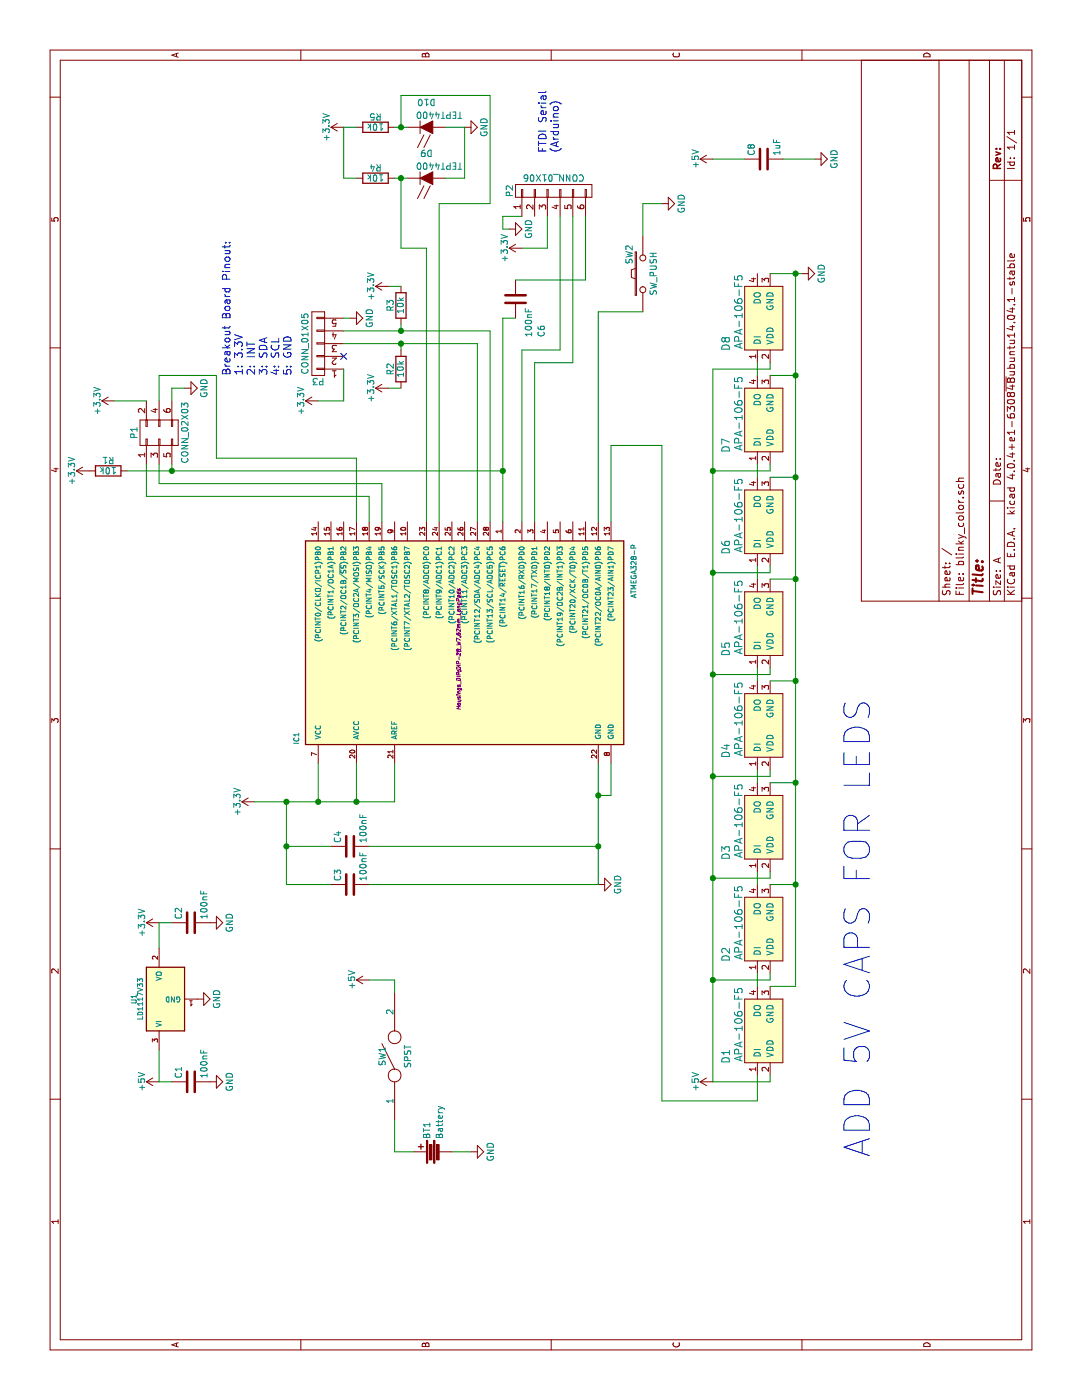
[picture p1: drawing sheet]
EESchema Schematic File Version 2
LIBS:power
LIBS:device
LIBS:transistors
LIBS:conn
LIBS:linear
LIBS:regul
LIBS:74xx
LIBS:cmos4000
LIBS:adc-dac
LIBS:memory
LIBS:xilinx
LIBS:special
LIBS:microcontrollers
LIBS:dsp
LIBS:microchip
LIBS:analog_switches
LIBS:motorola
LIBS:texas
LIBS:intel
LIBS:audio
LIBS:interface
LIBS:digital-audio
LIBS:philips
LIBS:display
LIBS:cypress
LIBS:siliconi
LIBS:opto
LIBS:atmel
LIBS:contrib
LIBS:valves
LIBS:blinky_color-cache
EELAYER 25 0
EELAYER END
$Descr A 11000 8500
encoding utf-8
Sheet 1 1
Title ""
Date ""
Rev ""
Comp ""
Comment1 ""
Comment2 ""
Comment3 ""
Comment4 ""
$EndDescr
$Comp
L ATMEGA328-P IC1
U 1 1
P 5900 3600
F 0 "IC1" H 5150 4850 40  0000 L BNN
F 1 "ATMEGA328-P" H 6300 2200 40  0000 L BNN
F 2 "Housings_DIP:DIP-28_W7.62mm_LongPads" H 5900 3600 30  0000 C CIN
F 3 "" H 5900 3600 60  0000 C CNN
F 4 "ED3050-5-ND" H 5900 3600 60  0001 C CNN "CatNo"
	1    5900 3600
	1    0    0    -1  
$EndComp
$Comp
L APA-106-F5 D1
U 1 1
P 2550 5950
F 0 "D1" H 2700 6200 60  0000 C CNN
F 1 "APA-106-F5" H 2950 6100 60  0000 C CNN
F 2 "Connect:bornier4" H 2550 5950 60  0001 C CNN
F 3 "" H 2550 5950 60  0000 C CNN
F 4 "COM-12986 (pk5)" H 2550 5950 60  0001 C CNN "CatNo"
	1    2550 5950
	1    0    0    -1  
$EndComp
$Comp
L APA-106-F5 D2
U 1 1
P 3350 5950
F 0 "D2" H 3500 6200 60  0000 C CNN
F 1 "APA-106-F5" H 3750 6100 60  0000 C CNN
F 2 "Connect:bornier4" H 3350 5950 60  0001 C CNN
F 3 "" H 3350 5950 60  0000 C CNN
F 4 "COM-12986 (pk5)" H 3350 5950 60  0001 C CNN "CatNo"
	1    3350 5950
	1    0    0    -1  
$EndComp
$Comp
L APA-106-F5 D3
U 1 1
P 4150 5950
F 0 "D3" H 4300 6200 60  0000 C CNN
F 1 "APA-106-F5" H 4550 6100 60  0000 C CNN
F 2 "Connect:bornier4" H 4150 5950 60  0001 C CNN
F 3 "" H 4150 5950 60  0000 C CNN
F 4 "COM-12986 (pk5)" H 4150 5950 60  0001 C CNN "CatNo"
	1    4150 5950
	1    0    0    -1  
$EndComp
$Comp
L APA-106-F5 D4
U 1 1
P 4950 5950
F 0 "D4" H 5100 6200 60  0000 C CNN
F 1 "APA-106-F5" H 5350 6100 60  0000 C CNN
F 2 "Connect:bornier4" H 4950 5950 60  0001 C CNN
F 3 "" H 4950 5950 60  0000 C CNN
F 4 "COM-12986 (pk5)" H 4950 5950 60  0001 C CNN "CatNo"
	1    4950 5950
	1    0    0    -1  
$EndComp
$Comp
L APA-106-F5 D5
U 1 1
P 5750 5950
F 0 "D5" H 5900 6200 60  0000 C CNN
F 1 "APA-106-F5" H 6150 6100 60  0000 C CNN
F 2 "Connect:bornier4" H 5750 5950 60  0001 C CNN
F 3 "" H 5750 5950 60  0000 C CNN
F 4 "COM-12986 (pk5)" H 5750 5950 60  0001 C CNN "CatNo"
	1    5750 5950
	1    0    0    -1  
$EndComp
$Comp
L APA-106-F5 D6
U 1 1
P 6550 5950
F 0 "D6" H 6700 6200 60  0000 C CNN
F 1 "APA-106-F5" H 6950 6100 60  0000 C CNN
F 2 "Connect:bornier4" H 6550 5950 60  0001 C CNN
F 3 "" H 6550 5950 60  0000 C CNN
F 4 "COM-12986 (pk5)" H 6550 5950 60  0001 C CNN "CatNo"
	1    6550 5950
	1    0    0    -1  
$EndComp
$Comp
L APA-106-F5 D7
U 1 1
P 7350 5950
F 0 "D7" H 7500 6200 60  0000 C CNN
F 1 "APA-106-F5" H 7750 6100 60  0000 C CNN
F 2 "Connect:bornier4" H 7350 5950 60  0001 C CNN
F 3 "" H 7350 5950 60  0000 C CNN
F 4 "COM-12986 (pk5)" H 7350 5950 60  0001 C CNN "CatNo"
	1    7350 5950
	1    0    0    -1  
$EndComp
$Comp
L APA-106-F5 D8
U 1 1
P 8150 5950
F 0 "D8" H 8300 6200 60  0000 C CNN
F 1 "APA-106-F5" H 8550 6100 60  0000 C CNN
F 2 "Connect:bornier4" H 8150 5950 60  0001 C CNN
F 3 "" H 8150 5950 60  0000 C CNN
F 4 "COM-12986 (pk5)" H 8150 5950 60  0001 C CNN "CatNo"
	1    8150 5950
	1    0    0    -1  
$EndComp
$Comp
L R R2
U 1 1
P 8100 3150
F 0 "R2" V 8180 3150 50  0000 C CNN
F 1 "10k" V 8100 3150 50  0000 C CNN
F 2 "Resistors_ThroughHole:Resistor_Horizontal_RM10mm" V 8030 3150 30  0001 C CNN
F 3 "" H 8100 3150 30  0000 C CNN
	1    8100 3150
	0    1    -1   0   
$EndComp
$Comp
L R R3
U 1 1
P 8600 3150
F 0 "R3" V 8680 3150 50  0000 C CNN
F 1 "10k" V 8600 3150 50  0000 C CNN
F 2 "Resistors_ThroughHole:Resistor_Horizontal_RM10mm" V 8530 3150 30  0001 C CNN
F 3 "" H 8600 3150 30  0000 C CNN
	1    8600 3150
	0    1    -1   0   
$EndComp
$Comp
L +3.3V #PWR01
U 1 1
P 4700 2000
F 0 "#PWR01" H 4700 1850 50  0001 C CNN
F 1 "+3.3V" H 4700 2140 50  0000 C CNN
F 2 "" H 4700 2000 60  0000 C CNN
F 3 "" H 4700 2000 60  0000 C CNN
	1    4700 2000
	1    0    0    -1  
$EndComp
$Comp
L C C4
U 1 1
P 4350 2750
F 0 "C4" H 4375 2850 50  0000 L CNN
F 1 "100nF" H 4375 2650 50  0000 L CNN
F 2 "Capacitors_ThroughHole:C_Rect_L7_W2_P5" H 4388 2600 30  0001 C CNN
F 3 "" H 4350 2750 60  0000 C CNN
F 4 "BC2665CT-ND" H 4350 2750 60  0001 C CNN "CatNo"
	1    4350 2750
	1    0    0    -1  
$EndComp
$Comp
L C C3
U 1 1
P 4050 2750
F 0 "C3" H 4075 2850 50  0000 L CNN
F 1 "100nF" H 4075 2650 50  0000 L CNN
F 2 "Capacitors_ThroughHole:C_Rect_L7_W2_P5" H 4088 2600 30  0001 C CNN
F 3 "" H 4050 2750 60  0000 C CNN
F 4 "BC2665CT-ND" H 4050 2750 60  0001 C CNN "CatNo"
	1    4050 2750
	1    0    0    -1  
$EndComp
$Comp
L GND #PWR02
U 1 1
P 4050 4700
F 0 "#PWR02" H 4050 4450 50  0001 C CNN
F 1 "GND" H 4050 4550 50  0000 C CNN
F 2 "" H 4050 4700 60  0000 C CNN
F 3 "" H 4050 4700 60  0000 C CNN
	1    4050 4700
	1    0    0    -1  
$EndComp
$Comp
L CONN_02X03 P1
U 1 1
P 7600 1250
F 0 "P1" H 7600 1450 50  0000 C CNN
F 1 "CONN_02X03" H 7600 1050 50  0000 C CNN
F 2 "Pin_Headers:Pin_Header_Straight_2x03" H 7600 50  60  0001 C CNN
F 3 "" H 7600 50  60  0000 C CNN
F 4 "609-2845-ND" H 7600 1250 60  0001 C CNN "CatNo"
	1    7600 1250
	1    0    0    -1  
$EndComp
$Comp
L R R1
U 1 1
P 7300 850
F 0 "R1" V 7380 850 50  0000 C CNN
F 1 "10k" V 7300 850 50  0000 C CNN
F 2 "Resistors_ThroughHole:Resistor_Horizontal_RM10mm" V 7230 850 30  0001 C CNN
F 3 "" H 7300 850 30  0000 C CNN
	1    7300 850 
	1    0    0    -1  
$EndComp
$Comp
L +3.3V #PWR03
U 1 1
P 7300 700
F 0 "#PWR03" H 7300 550 50  0001 C CNN
F 1 "+3.3V" H 7300 840 50  0000 C CNN
F 2 "" H 7300 700 60  0000 C CNN
F 3 "" H 7300 700 60  0000 C CNN
	1    7300 700 
	1    0    0    -1  
$EndComp
$Comp
L +3.3V #PWR04
U 1 1
P 7850 900
F 0 "#PWR04" H 7850 750 50  0001 C CNN
F 1 "+3.3V" H 7850 1040 50  0000 C CNN
F 2 "" H 7850 900 60  0000 C CNN
F 3 "" H 7850 900 60  0000 C CNN
	1    7850 900 
	1    0    0    -1  
$EndComp
$Comp
L GND #PWR05
U 1 1
P 7950 1450
F 0 "#PWR05" H 7950 1200 50  0001 C CNN
F 1 "GND" H 7950 1300 50  0000 C CNN
F 2 "" H 7950 1450 60  0000 C CNN
F 3 "" H 7950 1450 60  0000 C CNN
	1    7950 1450
	1    0    0    -1  
$EndComp
$Comp
L TEPT4400 D9
U 1 1
P 9600 3350
F 0 "D9" H 9600 3550 50  0000 C CNN
F 1 "TEPT4400" H 9700 3450 50  0000 C CNN
F 2 "Diodes_ThroughHole:Diode_P600_Vertical_AnodeUp" H 9600 3350 60  0001 C CNN
F 3 "" H 9600 3350 60  0000 C CNN
F 4 "751-1057-ND" H 9600 3350 60  0001 C CNN "CatNo"
	1    9600 3350
	0    1    1    0   
$EndComp
$Comp
L TEPT4400 D10
U 1 1
P 10000 3350
F 0 "D10" H 10000 3550 50  0000 C CNN
F 1 "TEPT4400" H 10100 3450 50  0000 C CNN
F 2 "Diodes_ThroughHole:Diode_P600_Vertical_AnodeUp" H 10000 3350 60  0001 C CNN
F 3 "" H 10000 3350 60  0000 C CNN
F 4 "751-1057-ND" H 10000 3350 60  0001 C CNN "CatNo"
	1    10000 3350
	0    1    1    0   
$EndComp
$Comp
L R R5
U 1 1
P 10000 2950
F 0 "R5" V 10080 2950 50  0000 C CNN
F 1 "10k" V 10000 2950 50  0000 C CNN
F 2 "Resistors_ThroughHole:Resistor_Horizontal_RM10mm" V 9930 2950 30  0001 C CNN
F 3 "" H 10000 2950 30  0000 C CNN
	1    10000 2950
	1    0    0    -1  
$EndComp
$Comp
L R R4
U 1 1
P 9600 2950
F 0 "R4" V 9680 2950 50  0000 C CNN
F 1 "10k" V 9600 2950 50  0000 C CNN
F 2 "Resistors_ThroughHole:Resistor_Horizontal_RM10mm" V 9530 2950 30  0001 C CNN
F 3 "" H 9600 2950 30  0000 C CNN
	1    9600 2950
	1    0    0    -1  
$EndComp
$Comp
L +3.3V #PWR06
U 1 1
P 10000 2700
F 0 "#PWR06" H 10000 2550 50  0001 C CNN
F 1 "+3.3V" H 10000 2840 50  0000 C CNN
F 2 "" H 10000 2700 60  0000 C CNN
F 3 "" H 10000 2700 60  0000 C CNN
	1    10000 2700
	1    0    0    -1  
$EndComp
$Comp
L SW_PUSH SW2
U 1 1
P 8850 5050
F 0 "SW2" H 9000 5160 50  0000 C CNN
F 1 "SW_PUSH" H 8850 4970 50  0000 C CNN
F 2 "Buttons_Switches_ThroughHole:SW_PUSH-12mm" H 8850 5050 60  0001 C CNN
F 3 "" H 8850 5050 60  0000 C CNN
F 4 "CKN9140-ND" H 8850 5050 60  0001 C CNN "CatNo"
	1    8850 5050
	1    0    0    -1  
$EndComp
$Comp
L GND #PWR07
U 1 1
P 9400 5200
F 0 "#PWR07" H 9400 4950 50  0001 C CNN
F 1 "GND" H 9400 5050 50  0000 C CNN
F 2 "" H 9400 5200 60  0000 C CNN
F 3 "" H 9400 5200 60  0000 C CNN
	1    9400 5200
	1    0    0    -1  
$EndComp
$Comp
L +5V #PWR08
U 1 1
P 2500 5600
F 0 "#PWR08" H 2500 5450 50  0001 C CNN
F 1 "+5V" H 2500 5740 50  0000 C CNN
F 2 "" H 2500 5600 60  0000 C CNN
F 3 "" H 2500 5600 60  0000 C CNN
	1    2500 5600
	1    0    0    -1  
$EndComp
$Comp
L Battery BT1
U 1 1
P 1950 3400
F 0 "BT1" H 2050 3450 50  0000 L CNN
F 1 "Battery" H 2050 3350 50  0000 L CNN
F 2 "mod:AAA_batterypack" V 1950 3440 60  0001 C CNN
F 3 "" V 1950 3440 60  0000 C CNN
F 4 "BC3AAAPC-ND" H 1950 3400 60  0001 C CNN "CatNo"
	1    1950 3400
	1    0    0    -1  
$EndComp
$Comp
L SPST SW1
U 1 1
P 2700 3100
F 0 "SW1" H 2700 3200 50  0000 C CNN
F 1 "SPST" H 2700 3000 50  0000 C CNN
F 2 "Buttons_Switches_ThroughHole:SW_Micro_SPST" H 2700 3100 60  0001 C CNN
F 3 "" H 2700 3100 60  0000 C CNN
F 4 "CKN10397-ND" H 2700 3100 60  0001 C CNN "CatNo"
	1    2700 3100
	1    0    0    -1  
$EndComp
$Comp
L GND #PWR09
U 1 1
P 1950 3700
F 0 "#PWR09" H 1950 3450 50  0001 C CNN
F 1 "GND" H 1950 3550 50  0000 C CNN
F 2 "" H 1950 3700 60  0000 C CNN
F 3 "" H 1950 3700 60  0000 C CNN
	1    1950 3700
	1    0    0    -1  
$EndComp
$Comp
L LD1117S33TR U1
U 1 1
P 3150 1300
F 0 "U1" H 3150 1550 40  0000 C CNN
F 1 "LD1117V33" H 3150 1500 40  0000 C CNN
F 2 "TO_SOT_Packages_THT:TO-220_Neutral123_Vertical" H 3150 1400 40  0001 C CNN
F 3 "" H 3150 1300 60  0000 C CNN
F 4 "497-1491-5-ND" H 3150 1300 60  0001 C CNN "CatNo"
	1    3150 1300
	1    0    0    -1  
$EndComp
$Comp
L C C2
U 1 1
P 3750 1500
F 0 "C2" H 3775 1600 50  0000 L CNN
F 1 "100nF" H 3775 1400 50  0000 L CNN
F 2 "Capacitors_ThroughHole:C_Rect_L7_W2_P5" H 3788 1350 30  0001 C CNN
F 3 "" H 3750 1500 60  0000 C CNN
F 4 "445-8592-ND" H 3750 1500 60  0001 C CNN "CatNo"
	1    3750 1500
	1    0    0    -1  
$EndComp
$Comp
L C C1
U 1 1
P 2500 1500
F 0 "C1" H 2525 1600 50  0000 L CNN
F 1 "100nF" H 2525 1400 50  0000 L CNN
F 2 "Capacitors_ThroughHole:C_Rect_L7_W2_P5" H 2538 1350 30  0001 C CNN
F 3 "" H 2500 1500 60  0000 C CNN
F 4 "BC2665CT-ND" H 2500 1500 60  0001 C CNN "CatNo"
	1    2500 1500
	1    0    0    -1  
$EndComp
$Comp
L GND #PWR010
U 1 1
P 2500 1650
F 0 "#PWR010" H 2500 1400 50  0001 C CNN
F 1 "GND" H 2500 1500 50  0000 C CNN
F 2 "" H 2500 1650 60  0000 C CNN
F 3 "" H 2500 1650 60  0000 C CNN
	1    2500 1650
	1    0    0    -1  
$EndComp
$Comp
L GND #PWR011
U 1 1
P 3750 1650
F 0 "#PWR011" H 3750 1400 50  0001 C CNN
F 1 "GND" H 3750 1500 50  0000 C CNN
F 2 "" H 3750 1650 60  0000 C CNN
F 3 "" H 3750 1650 60  0000 C CNN
	1    3750 1650
	1    0    0    -1  
$EndComp
$Comp
L GND #PWR012
U 1 1
P 3150 1550
F 0 "#PWR012" H 3150 1300 50  0001 C CNN
F 1 "GND" H 3150 1400 50  0000 C CNN
F 2 "" H 3150 1550 60  0000 C CNN
F 3 "" H 3150 1550 60  0000 C CNN
	1    3150 1550
	1    0    0    -1  
$EndComp
$Comp
L +3.3V #PWR013
U 1 1
P 3750 1250
F 0 "#PWR013" H 3750 1100 50  0001 C CNN
F 1 "+3.3V" H 3750 1390 50  0000 C CNN
F 2 "" H 3750 1250 60  0000 C CNN
F 3 "" H 3750 1250 60  0000 C CNN
	1    3750 1250
	1    0    0    -1  
$EndComp
$Comp
L CONN_01X06 P2
U 1 1
P 9500 4350
F 0 "P2" H 9500 4700 50  0000 C CNN
F 1 "CONN_01X06" V 9600 4350 50  0000 C CNN
F 2 "Pin_Headers:Pin_Header_Straight_1x06" H 9500 4350 60  0001 C CNN
F 3 "" H 9500 4350 60  0000 C CNN
F 4 "S1011EC-06-ND" H 9500 4350 60  0001 C CNN "CatNo"
	1    9500 4350
	1    0    0    -1  
$EndComp
$Comp
L GND #PWR014
U 1 1
P 9200 4000
F 0 "#PWR014" H 9200 3750 50  0001 C CNN
F 1 "GND" H 9200 3850 50  0000 C CNN
F 2 "" H 9200 4000 60  0000 C CNN
F 3 "" H 9200 4000 60  0000 C CNN
	1    9200 4000
	1    0    0    -1  
$EndComp
$Comp
L +3.3V #PWR015
U 1 1
P 9050 4100
F 0 "#PWR015" H 9050 3950 50  0001 C CNN
F 1 "+3.3V" H 9050 4240 50  0000 C CNN
F 2 "" H 9050 4100 60  0000 C CNN
F 3 "" H 9050 4100 60  0000 C CNN
	1    9050 4100
	1    0    0    -1  
$EndComp
Text Notes 9800 4400 0    60   ~ 0
FTDI Serial\n(Arduino)
$Comp
L +5V #PWR016
U 1 1
P 3300 2900
F 0 "#PWR016" H 3300 2750 50  0001 C CNN
F 1 "+5V" H 3300 3040 50  0000 C CNN
F 2 "" H 3300 2900 60  0000 C CNN
F 3 "" H 3300 2900 60  0000 C CNN
	1    3300 2900
	1    0    0    -1  
$EndComp
$Comp
L +5V #PWR017
U 1 1
P 2500 1250
F 0 "#PWR017" H 2500 1100 50  0001 C CNN
F 1 "+5V" H 2500 1390 50  0000 C CNN
F 2 "" H 2500 1250 60  0000 C CNN
F 3 "" H 2500 1250 60  0000 C CNN
	1    2500 1250
	1    0    0    -1  
$EndComp
Text Notes 1900 6850 0    200  ~ 0
ADD 5V CAPS FOR LEDS
$Comp
L C C8
U 1 1
P 9750 6000
F 0 "C8" H 9775 6100 50  0000 L CNN
F 1 "1uF" H 9775 5900 50  0000 L CNN
F 2 "Capacitors_ThroughHole:C_Rect_L7_W2_P5" H 9788 5850 30  0001 C CNN
F 3 "" H 9750 6000 60  0000 C CNN
F 4 "445-8591-ND" H 9750 6000 60  0001 C CNN "CatNo"
	1    9750 6000
	1    0    0    -1  
$EndComp
$Comp
L GND #PWR018
U 1 1
P 9750 6400
F 0 "#PWR018" H 9750 6150 50  0001 C CNN
F 1 "GND" H 9750 6250 50  0000 C CNN
F 2 "" H 9750 6400 60  0000 C CNN
F 3 "" H 9750 6400 60  0000 C CNN
	1    9750 6400
	1    0    0    -1  
$EndComp
$Comp
L +5V #PWR019
U 1 1
P 9750 5600
F 0 "#PWR019" H 9750 5450 50  0001 C CNN
F 1 "+5V" H 9750 5740 50  0000 C CNN
F 2 "" H 9750 5600 60  0000 C CNN
F 3 "" H 9750 5600 60  0000 C CNN
	1    9750 5600
	1    0    0    -1  
$EndComp
$Comp
L GND #PWR020
U 1 1
P 10000 3650
F 0 "#PWR020" H 10000 3400 50  0001 C CNN
F 1 "GND" H 10000 3500 50  0000 C CNN
F 2 "" H 10000 3650 60  0000 C CNN
F 3 "" H 10000 3650 60  0000 C CNN
	1    10000 3650
	1    0    0    -1  
$EndComp
$Comp
L C C6
U 1 1
P 8650 4050
F 0 "C6" V 8850 3750 50  0000 L CNN
F 1 "100nF" V 8750 3750 50  0000 L CNN
F 2 "Capacitors_ThroughHole:C_Rect_L7_W2_P5" H 8688 3900 30  0001 C CNN
F 3 "" H 8650 4050 60  0000 C CNN
F 4 "BC2665CT-ND" H 8650 4050 60  0001 C CNN "CatNo"
	1    8650 4050
	0    1    1    0   
$EndComp
$Comp
L GND #PWR021
U 1 1
P 8850 6300
F 0 "#PWR021" H 8850 6050 50  0001 C CNN
F 1 "GND" H 8850 6150 50  0000 C CNN
F 2 "" H 8850 6300 60  0000 C CNN
F 3 "" H 8850 6300 60  0000 C CNN
	1    8850 6300
	1    0    0    -1  
$EndComp
$Comp
L CONN_01X05 P3
U 1 1
P 8300 2500
F 0 "P3" H 8300 2800 50  0000 C CNN
F 1 "CONN_01X05" V 8400 2500 50  0000 C CNN
F 2 "mod:CONN_01X05" H 8350 1950 50  0001 C CNN
F 3 "" H 8300 2500 50  0000 C CNN
	1    8300 2500
	0    -1   -1   0   
$EndComp
$Comp
L GND #PWR022
U 1 1
P 8500 2750
F 0 "#PWR022" H 8500 2500 50  0001 C CNN
F 1 "GND" H 8500 2600 50  0000 C CNN
F 2 "" H 8500 2750 50  0000 C CNN
F 3 "" H 8500 2750 50  0000 C CNN
	1    8500 2750
	1    0    0    -1  
$EndComp
$Comp
L +3.3V #PWR023
U 1 1
P 7850 2500
F 0 "#PWR023" H 7850 2350 50  0001 C CNN
F 1 "+3.3V" H 7850 2640 50  0000 C CNN
F 2 "" H 7850 2500 50  0000 C CNN
F 3 "" H 7850 2500 50  0000 C CNN
	1    7850 2500
	1    0    0    -1  
$EndComp
Wire Wire Line
	6900 4800 7500 4800
Wire Wire Line
	4700 2500 5000 2500
Wire Wire Line
	4700 2000 4700 3100
Wire Wire Line
	4700 2800 5000 2800
Connection ~ 4700 2500
Wire Wire Line
	4700 3100 5000 3100
Connection ~ 4700 2800
Wire Wire Line
	4050 2600 4050 2250
Wire Wire Line
	4050 2250 4700 2250
Connection ~ 4700 2250
Wire Wire Line
	4350 2250 4350 2600
Connection ~ 4350 2250
Wire Wire Line
	4350 2900 4350 4700
Wire Wire Line
	4050 4700 5000 4700
Wire Wire Line
	4050 2900 4050 4700
Connection ~ 4350 4700
Wire Wire Line
	4750 4700 4750 4800
Wire Wire Line
	4750 4800 5000 4800
Connection ~ 4750 4700
Wire Wire Line
	7350 1150 7100 1150
Wire Wire Line
	7350 1250 7200 1250
Wire Wire Line
	7350 1350 7300 1350
Wire Wire Line
	7850 1150 7850 900 
Wire Wire Line
	7850 1250 8050 1250
Wire Wire Line
	8050 1250 8050 1700
Wire Wire Line
	8050 1700 7400 1700
Wire Wire Line
	7850 1350 7950 1350
Wire Wire Line
	7950 1350 7950 1450
Wire Wire Line
	7100 1150 7100 2900
Wire Wire Line
	7100 2900 6900 2900
Wire Wire Line
	7200 1250 7200 3000
Wire Wire Line
	7200 3000 6900 3000
Wire Wire Line
	7300 1000 7300 3950
Wire Wire Line
	6900 3950 8500 3950
Connection ~ 7300 1350
Wire Wire Line
	7400 1700 7400 2800
Wire Wire Line
	7400 2800 6900 2800
Wire Wire Line
	10000 3500 10000 3650
Wire Wire Line
	9600 3100 9600 3200
Wire Wire Line
	10000 3100 10000 3200
Wire Wire Line
	9600 2800 9600 2700
Wire Wire Line
	9600 2700 10000 2700
Wire Wire Line
	10000 2700 10000 2800
Wire Wire Line
	6900 4700 8550 4700
Wire Wire Line
	8550 4700 8550 5050
Wire Wire Line
	9150 5050 9400 5050
Wire Wire Line
	9400 5050 9400 5200
Wire Wire Line
	1950 3250 1950 3100
Wire Wire Line
	1950 3100 2200 3100
Wire Wire Line
	3200 3100 3300 3100
Wire Wire Line
	3300 3100 3300 2900
Wire Wire Line
	1950 3550 1950 3700
Wire Wire Line
	2500 1350 2500 1250
Wire Wire Line
	2500 1250 2750 1250
Wire Wire Line
	3550 1250 3750 1250
Wire Wire Line
	3750 1250 3750 1350
Wire Wire Line
	8250 4400 9300 4400
Wire Wire Line
	8150 4500 9300 4500
Wire Wire Line
	9300 4100 9300 3950
Wire Wire Line
	9300 3950 9200 3950
Wire Wire Line
	9200 3950 9200 4000
Wire Wire Line
	9050 4100 9050 4300
Wire Wire Line
	9050 4300 9300 4300
Wire Wire Line
	6900 4100 8250 4100
Wire Wire Line
	8250 4100 8250 4400
Wire Wire Line
	8150 4500 8150 4200
Wire Wire Line
	8150 4200 6900 4200
Wire Wire Line
	9750 6150 9750 6400
Wire Wire Line
	9750 5600 9750 5850
Connection ~ 9600 3150
Wire Wire Line
	10000 3650 9600 3650
Wire Wire Line
	9600 3650 9600 3500
Wire Wire Line
	9600 3150 9050 3150
Wire Wire Line
	9050 3150 9050 3350
Wire Wire Line
	9050 3350 6900 3350
Wire Wire Line
	10000 3150 10250 3150
Wire Wire Line
	10250 3150 10250 3850
Wire Wire Line
	10250 3850 9400 3850
Wire Wire Line
	9400 3850 9400 3450
Connection ~ 10000 3150
Wire Wire Line
	8800 4050 8800 4600
Wire Wire Line
	8800 4600 9300 4600
Wire Wire Line
	8500 3950 8500 4050
Connection ~ 7300 3950
Wire Wire Line
	4850 5950 4950 5950
Wire Wire Line
	4050 5950 4150 5950
Wire Wire Line
	3250 5950 3350 5950
Wire Wire Line
	7500 4800 7500 5200
Wire Wire Line
	5650 5950 5750 5950
Wire Wire Line
	6450 5950 6550 5950
Wire Wire Line
	7250 5950 7350 5950
Wire Wire Line
	8050 5950 8150 5950
Wire Wire Line
	8050 6250 8050 6050
Connection ~ 8050 6250
Wire Wire Line
	7250 6250 7250 6050
Connection ~ 7250 6250
Wire Wire Line
	6450 6250 6450 6050
Connection ~ 6450 6250
Wire Wire Line
	5650 6250 5650 6050
Connection ~ 5650 6250
Wire Wire Line
	4850 6250 4850 6050
Connection ~ 4850 6250
Wire Wire Line
	4050 6050 4050 6250
Connection ~ 4050 6250
Wire Wire Line
	3250 6050 3250 6250
Wire Wire Line
	8850 6050 8850 6300
Connection ~ 8850 6250
Wire Wire Line
	3250 6250 8850 6250
Wire Wire Line
	2500 5600 8100 5600
Connection ~ 3300 5600
Connection ~ 4100 5600
Connection ~ 4900 5600
Connection ~ 5700 5600
Connection ~ 6500 5600
Connection ~ 7300 5600
Wire Wire Line
	3300 5600 3300 6050
Wire Wire Line
	3300 6050 3350 6050
Wire Wire Line
	4100 5600 4100 6050
Wire Wire Line
	4100 6050 4150 6050
Wire Wire Line
	4900 5600 4900 6050
Wire Wire Line
	4900 6050 4950 6050
Wire Wire Line
	5700 5600 5700 6050
Wire Wire Line
	5700 6050 5750 6050
Wire Wire Line
	6500 5600 6500 6050
Wire Wire Line
	6500 6050 6550 6050
Wire Wire Line
	7300 5600 7300 6050
Wire Wire Line
	7300 6050 7350 6050
Wire Wire Line
	8100 5600 8100 6050
Wire Wire Line
	8100 6050 8150 6050
Wire Wire Line
	2500 5600 2500 6050
Wire Wire Line
	2500 6050 2550 6050
Wire Wire Line
	7500 5200 2350 5200
Wire Wire Line
	2350 5200 2350 5950
Wire Wire Line
	2350 5950 2550 5950
Wire Wire Line
	8500 2700 8500 2750
Wire Wire Line
	8100 2700 7850 2700
Wire Wire Line
	7850 2700 7850 2500
Wire Wire Line
	8250 3150 8300 3150
Connection ~ 8300 3150
Wire Wire Line
	7950 3150 7950 3050
Wire Wire Line
	8750 3050 8750 3150
$Comp
L +3.3V #PWR024
U 1 1
P 7950 3050
F 0 "#PWR024" H 7950 2900 50  0001 C CNN
F 1 "+3.3V" H 7950 3190 50  0000 C CNN
F 2 "" H 7950 3050 50  0000 C CNN
F 3 "" H 7950 3050 50  0000 C CNN
	1    7950 3050
	1    0    0    -1  
$EndComp
$Comp
L +3.3V #PWR025
U 1 1
P 8750 3050
F 0 "#PWR025" H 8750 2900 50  0001 C CNN
F 1 "+3.3V" H 8750 3190 50  0000 C CNN
F 2 "" H 8750 3050 50  0000 C CNN
F 3 "" H 8750 3050 50  0000 C CNN
	1    8750 3050
	1    0    0    -1  
$EndComp
NoConn ~ 8200 2700
Text Notes 8050 2300 0    60   ~ 0
Breakout Board Pinout:\n1: 3.3V\n2: INT\n3: SDA\n4: SCL\n5: GND
Wire Wire Line
	8450 3150 8400 3150
Connection ~ 8400 3150
Wire Wire Line
	8300 2700 8300 3750
Wire Wire Line
	8300 3750 6900 3750
Wire Wire Line
	8400 3850 6900 3850
Wire Wire Line
	8400 2700 8400 3850
Wire Wire Line
	9400 3450 6900 3450
$EndSCHEMATC
